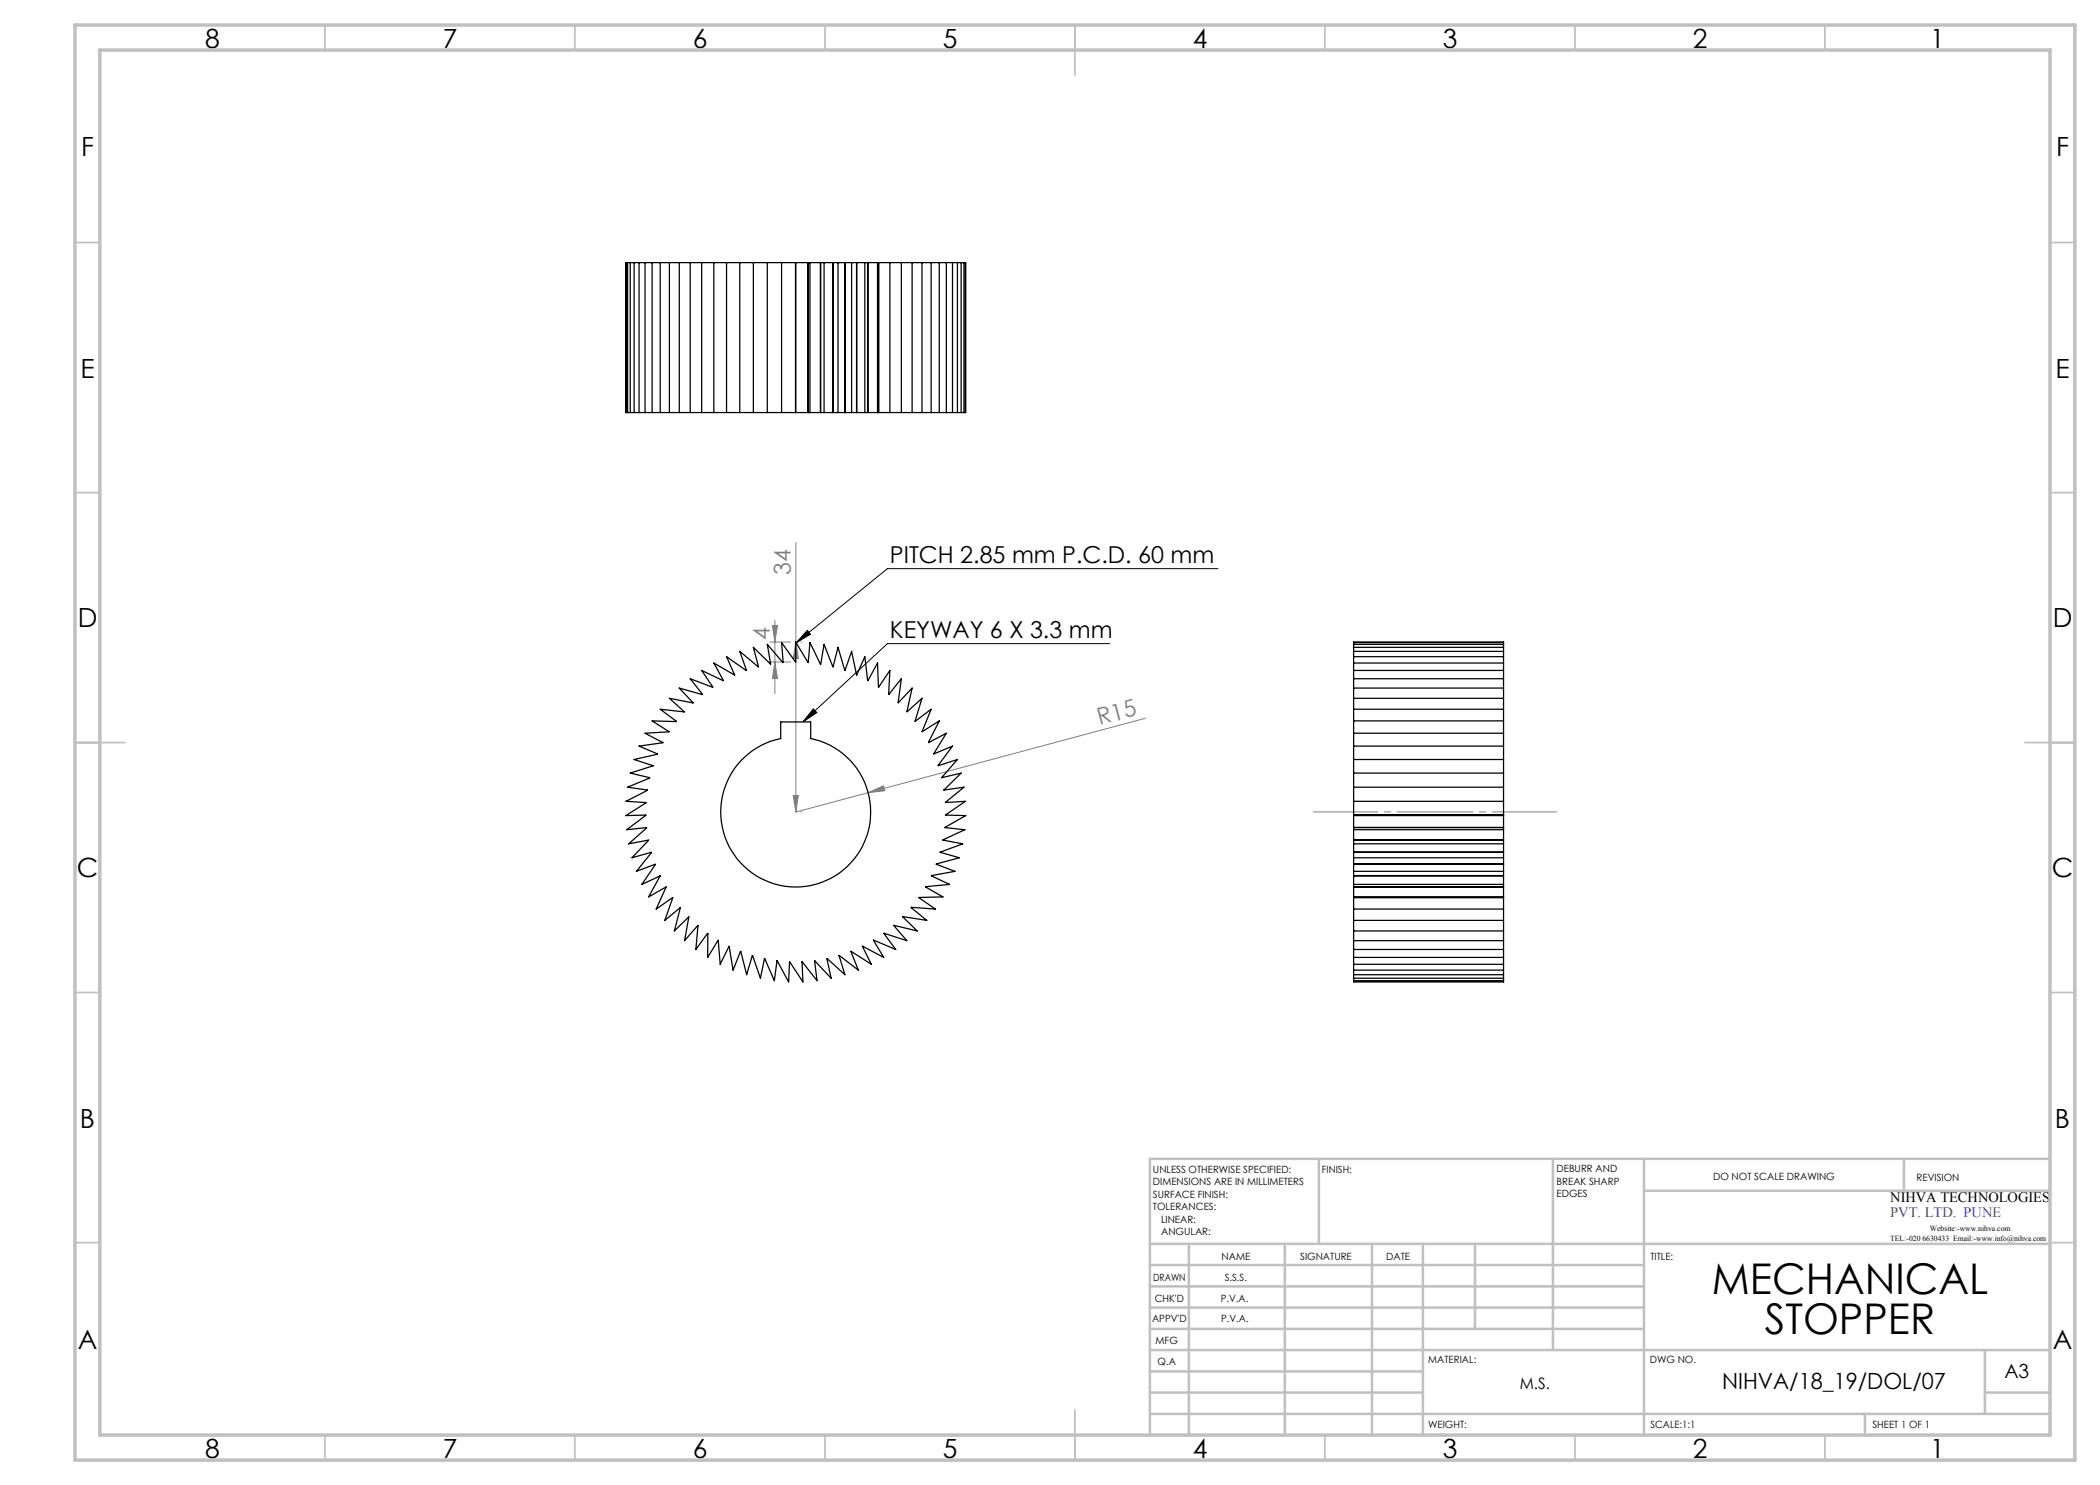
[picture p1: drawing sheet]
<svg xmlns="http://www.w3.org/2000/svg" width="420mm" height="297mm" viewBox="0 0 420 297" stroke-linecap="round" stroke-linejoin="round" font-family="sans-serif">
<path d="M243.6 113.7h-66.1l-18.3 14.8M161.5 126.1l.6 .8-2.9 1.6zM221.9 128.7h-44.4l-16.9 15.7M162.7 141.8l.7 .7-2.8 1.9z" fill="none" stroke="#000" stroke-width=".2"/>
<path d="M159.2 108.5v53.9M154 128.4h4.2M154 132.4h4.2M154.5 125.1h1l-.5 3.3zM155 132.4l.5 3.3h-1zM155 124.1v14.6M159.2 128.4l.5 3.3h-1.1zM160.2 128.4h.1M158.6 159.1h1.1l-.5 3.3zM173.6 158.5l3.1-1.3 .3 .9zM229.1 143.6l-70 18.8M160.2 162.4h.1" fill="none" stroke="#808080" stroke-width=".2"/>
<g fill="none" stroke="#c0c0c0" stroke-width=".35">
<path d="M65 5v5M115 5v5M165 5v5M215 5v10M265 5v5M315 5v5M365 5v5M15 48.5h5M410 48.5h5M15 98.5h5M410 98.5h5M15 148.5h10"/>
<path d="M405 148.5h10M15 198.5h5M410 198.5h5M15 248.5h5M410 248.5h5M65 287v5M115 287v5M165 287v5M215 282v10M265 287v5M315 287v5M365 287v5"/>
</g>
<g fill="none" stroke="#c0c0c0" stroke-width=".5">
<path d="M263.8 231.8v17M310.6 231.8v38.2M328.8 231.8v55.2M328.8 238.2h81.2M380.8 231.8v6.4M410 231.8h-180v55.2M230 248.8h180M230 257.3h98.8M230 253h98.8M237.8 248.8v38.2M257 248.8v38.2M274.4 248.8v38.2"/>
<path d="M284.6 248.8v38.2M295 248.8v17M230 265.8h98.8M230 261.5h98.8M230 278.5h54.6M230 274.3h54.6M230 270h180M397 278.5h13M397 270v12.8M230 282.8h180M373 282.8v4.2"/>
</g>
<path d="M15 5h400v287h-400zM20 10h390v277h-390z" fill="none" stroke="#c0c0c0" stroke-width=".7"/>
<path d="M262.7 162.4h48.6" fill="none" stroke="#808080" stroke-width=".2" stroke-dasharray="15.2 1.3 1.3 1.3" stroke-dashoffset="2.4"/>
<path d="M162.7 141.8l.7 .7-2.8 1.9zM161.5 126.1l.6 .8-2.9 1.6z" fill="#000"/>
<g fill="#808080">
<path d="M173.6 158.5l3.1-1.3 .3 .9z"/>
<path d="M154.5 125.1h1l-.5 3.3zM155 132.4l.5 3.3h-1z"/>
<path d="M158.6 159.1h1.1l-.5 3.3zM159.2 128.4l.5 3.3h-1.1z"/>
</g>
<g fill="none" stroke="#000" stroke-width=".25">
<path d="M125.2 52.5v30M125.5 52.5v30M126 52.5v30M126.8 52.5v30M127.8 52.5v30M129 52.5v30M130.4 52.5v30M132 52.5v30M133.9 52.5v30M135.9 52.5v30M138 52.5v30M140.3 52.5v30"/>
<path d="M142.8 52.5v30M145.3 52.5v30M148 52.5v30M150.7 52.5v30M153.5 52.5v30M156.3 52.5v30M159.1 52.5v30zM161.6 52.5v30zM162 52.5v30M164.1 52.5h.1M164.1 52.5h-38.9v30h38.9M164.1 52.5v30"/>
<path d="M164.1 52.5h2.4M164.8 52.5v30M166.5 52.5h.1M166.5 52.5v30M166.6 52.5h2.3M166.6 52.5v30M167.6 52.5v30M168.9 52.5h.1M168.9 52.5v30M169 52.5h4.5M169 52.5v30M170.3 52.5v30"/>
<path d="M171.3 52.5v30zM173 52.5v30M173.5 52.5h.1M173.5 52.5v30M173.6 52.5h2.1M173.6 52.5v30M175.5 52.5v30M175.7 52.5h.1M175.7 52.5v30M175.8 52.5h17.3v30h-17.3M175.8 52.5v30M178 52.5v30"/>
<path d="M180.3 52.5v30M182.4 52.5v30M184.4 52.5v30M186.2 52.5v30M187.9 52.5v30M189.3 52.5v30M190.5 52.5v30M191.5 52.5v30M192.2 52.5v30M192.8 52.5v30M193.1 52.5v30M164.1 82.5h.1"/>
<path d="M164.1 82.5h2.4M166.5 82.5h.1M166.6 82.5h2.3M168.9 82.5h.1M169 82.5h4.5M173.5 82.5h.1M173.6 82.5h2.1M175.7 82.5h.1M140.5 138.9l-4.6-1.3 2.7 2.9-4.7-.8 2.9 2.6-4.8-.5 3.3 2.5-4.9-.1 3.4 2.2-4.8 .2 3.6 1.9-4.8 .7 3.7 1.6-4.7 1.1 3.8 1.2M140.5 138.9l-2.5-3.2 4.5 1.7-2.2-3.3 4.4 2-1.9-3.5 4.1 2.4-1.6-3.7 4 2.8-1.3-3.8 3.7 3-1-3.8 3.4 3.3-.6-3.9 3.1 3.6-.3-4 2.8 3.9v-4l2.5 4.1 .4-4 2.1 4.3 .7-3.9 1.7 4.4 1.1-3.8 1.3 4.6 1.4-3.8 1 4.7 1.7-3.7 .5 4.8 2-3.5 .2 4.8 2.3-3.3-.2 4.8 2.5-3.2-.6 4.8 2.7-2.9-1 4.7 3-2.6-1.4 4.5 3.2-2.4-1.8 4.5 3.5-2.1-2.2 4.3 3.6-1.9-2.5 4.1 3.7-1.5-2.9 3.9 3.9-1.2-3.2 3.6 3.9-.9-3.4 3.4 4-.6-3.7 3.1M140.5 138.9h.1M270.7 139.7h30"/>
<path d="M270.7 137.6h30M270.7 135.7h30M270.7 134.1h30M270.7 132.6h30M270.7 131.3h30M270.7 130.3h30M270.7 129.5h30M270.7 128.9h30M270.7 128.5h30M130.6 153.2l-4.6 1.4 3.9 1-4.4 1.8 4 .7-4.3 2.2 4 .2-4 2.6 4-.1-3.9 2.9 4-.3-3.6 3.2 4-.8-3.3 3.6 3.9-1.1-3 3.8 3.8-1.4-2.7 4 3.6-1.7M130.6 153.1v.1M148.2 152.1a15.3 15.3 0 0 1 7.9-4.4v-3.3h6v3.3a15 15 0 0 1 10.9 20.4 15 15 0 0 1-22 6.9 15 15 0 0 1-2.8-22.9z"/>
<path d="M270.7 157.4h30M270.7 154.6h30M270.7 151.9h30M270.7 149.2h30M270.7 146.6h30M270.7 144.2h30M270.7 141.8h30M132 175.2l-2.3 4.2 3.5-2-2 4.4 3.3-2.2-1.5 4.5 3-2.6M132 175.2h.1M189 165.5h.1M189 165.5l4 .4-4.4 2.1 3.9 .8-4.5 1.6 3.9 1.2-4.6 1.2 3.7 1.5-4.7 .8 3.6 1.8-4.8 .4 3.5 2.1-4.8 .1 3.3 2.3-4.8-.3 3 2.6-4.7-.7 2.8 2.8-4.6-1.1 2.6 3-4.6-1.4 2.3 3.2-4.4-1.9 2 3.5-4.2-2.2 1.8 3.6-4.1-2.6 1.5 3.7-3.8-2.9 1.1 3.8-3.6-3.2 .8 3.9-3.3-3.4 .5 3.9-3-3.7 .2 4-2.7-4-.2 4-2.3-4.2-.5 3.9-2-4.4-.8 3.9-1.6-4.5-1.2 3.8-1.2-4.6-1.5 3.7-.8-4.7-1.8 3.6-.3-4.8-2.2 3.4v-4.8l-2.3 3.2 .4-4.8-2.7 3 .8-4.7-2.8 2.8 1.2-4.6M189.1 160.5h.1"/>
<path d="M189.1 160.5l4-.2-4 2.7M189.1 163h.1M189.1 163l4 .1-4.1 2.4M270.7 163h.1M270.7 165.5h.1M270.7 168h.1M270.7 170.4l30 .1zM270.7 172.8v.1M270.7 175.1v.1M270.7 177.3v.1M270.7 179.5h30zM270.7 163h30"/>
<path d="M270.7 168v-39.6h30v39.6M270.7 177.4v19h30v-19M270.7 163.1h30M270.7 168v4.8M270.7 172.9v2.2M270.7 175.2v2.1M270.7 165.5h30M270.7 160.3h30M270.7 165.9h30M270.7 168h30M270.7 168.8h30M270.7 171.6h30"/>
<path d="M270.7 172.8h30M270.7 174.3h30M270.7 175.1h30M270.7 172.9h30M270.7 175.2h30M270.7 176.9h30M270.7 177.3h30M270.7 179.4h30M270.7 177.4h30M300.7 163h.1M300.7 165.5h.1M300.7 168h.1"/>
<path d="M300.7 172.8v.1M300.7 175.1v.1M300.7 177.3v.1M300.7 168v4.8M300.7 172.9v2.2M300.7 175.2v2.1M136 181.5h.1M270.7 181.8h30M270.7 184.1h30M270.7 186.2h30M270.7 188.1h30M270.7 189.9h30"/>
<path d="M270.7 191.5h30M270.7 192.9h30M270.7 194h30M270.7 194.9h30M270.7 195.6h30M270.7 196.1h30"/>
</g>
<g font-size="8.5">
<text x="342.4" y="258.8">MECHANICAL</text>
<text x="353" y="266.9">STOPPER</text>
</g>
<g font-size="5.3">
<text x="41" y="9.5">8</text>
<text x="88.5" y="9.5">7</text>
<text x="138.5" y="9.5">6</text>
<text x="188.5" y="9.5">5</text>
<text x="238.5" y="9.5">4</text>
<text x="288.5" y="9.5">3</text>
<text x="338.5" y="9.5">2</text>
<text x="386" y="9.5">1</text>
<text x="16.2" y="31.3">F</text>
<text x="411.2" y="31.3">F</text>
<text x="16.1" y="75.5">E</text>
<text x="411.1" y="75.5">E</text>
<text x="15.5" y="125.5">D</text>
<text x="410.5" y="125.5">D</text>
<text x="15.4" y="175.5">C</text>
<text x="410.4" y="175.5">C</text>
<text x="16" y="225.5">B</text>
<text x="411" y="225.5">B</text>
<text x="15.5" y="269.8">A</text>
<text x="410.5" y="269.8">A</text>
<text x="41" y="291.5">8</text>
<text x="88.5" y="291.5">7</text>
<text x="138.5" y="291.5">6</text>
<text x="188.5" y="291.5">5</text>
<text x="238.5" y="291.5">4</text>
<text x="288.5" y="291.5">3</text>
<text x="338.5" y="291.5">2</text>
<text x="386" y="291.5">1</text>
</g>
<g font-size="4.7">
<text x="178" y="112.7">PITCH 2.85 mm P.C.D. 60 mm</text>
<text x="178" y="127.6">KEYWAY 6 X 3.3 mm</text>
</g>
<g font-size="4.7" fill="#808080">
<text x="158.2" y="115" transform="rotate(-90 158.2 115)">34</text>
<text x="154" y="128" transform="rotate(-90 154 128)">4</text>
<text x="219.9" y="145.1" transform="rotate(-15 219.9 145.1)">R15</text>
</g>
<text font-size="4.5" x="344.4" y="277.8">NIHVA/18_19/DOL/07</text>
<text font-size="3.9" x="400.9" y="275.5">A3</text>
<text font-size="3.2" x="304" y="277.9">M.S.</text>
<text font-size="2.9" x="378.1" y="240.4">NIHVA TECHNOLOGIES</text>
<text font-size="2.9" fill="#00f" x="378.1" y="243.4">PVT. LTD. PUNE</text>
<g font-size="2">
<text x="230.6" y="234.6">UNLESS OTHERWISE SPECIFIED:</text>
<text x="230.6" y="237.1">DIMENSIONS ARE IN MILLIMETERS</text>
<text x="230.6" y="239.6">SURFACE FINISH:</text>
<text x="264.4" y="234.6">FINISH:</text>
<text x="311.3" y="234.5">DEBURR AND</text>
<text x="311.3" y="237">BREAK SHARP</text>
<text x="311.3" y="239.5">EDGES</text>
<text x="342.6" y="236">DO NOT SCALE DRAWING</text>
<text x="383.3" y="236.2">REVISION</text>
<text x="230.6" y="242.1">TOLERANCES:</text>
<text x="232.2" y="244.6">LINEAR:</text>
<text x="232.2" y="247.1">ANGULAR:</text>
<text x="244.3" y="252">NAME</text>
<text x="260" y="251.9">SIGNATURE</text>
<text x="277.2" y="251.9">DATE</text>
<text x="330.1" y="251.9">TITLE:</text>
<text x="230.6" y="256.1">DRAWN</text>
<text x="244.9" y="256.1">S.S.S.</text>
<text x="230.9" y="260.3">CHK'D</text>
<text x="244.1" y="260.3">P.V.A.</text>
<text x="230.4" y="264.4">APPV'D</text>
<text x="231.1" y="268.8">MFG</text>
<text x="244.2" y="264.4">P.V.A.</text>
<text x="231.5" y="273">Q.A</text>
<text x="285.6" y="272.5">MATERIAL:</text>
<text x="330" y="272.5">DWG NO.</text>
<text x="285.6" y="285.5">WEIGHT:</text>
<text x="330.1" y="285.6">SCALE:1:1</text>
<text x="374.5" y="285.6">SHEET 1 OF 1</text>
</g>
<g font-size="1.6">
<text x="378.1" y="248.2">TEL:-020 6630433 Email:-www.info@nihva.com</text>
<text x="386" y="246.1">Website:-www.nihva.com</text>
</g>
</svg>
